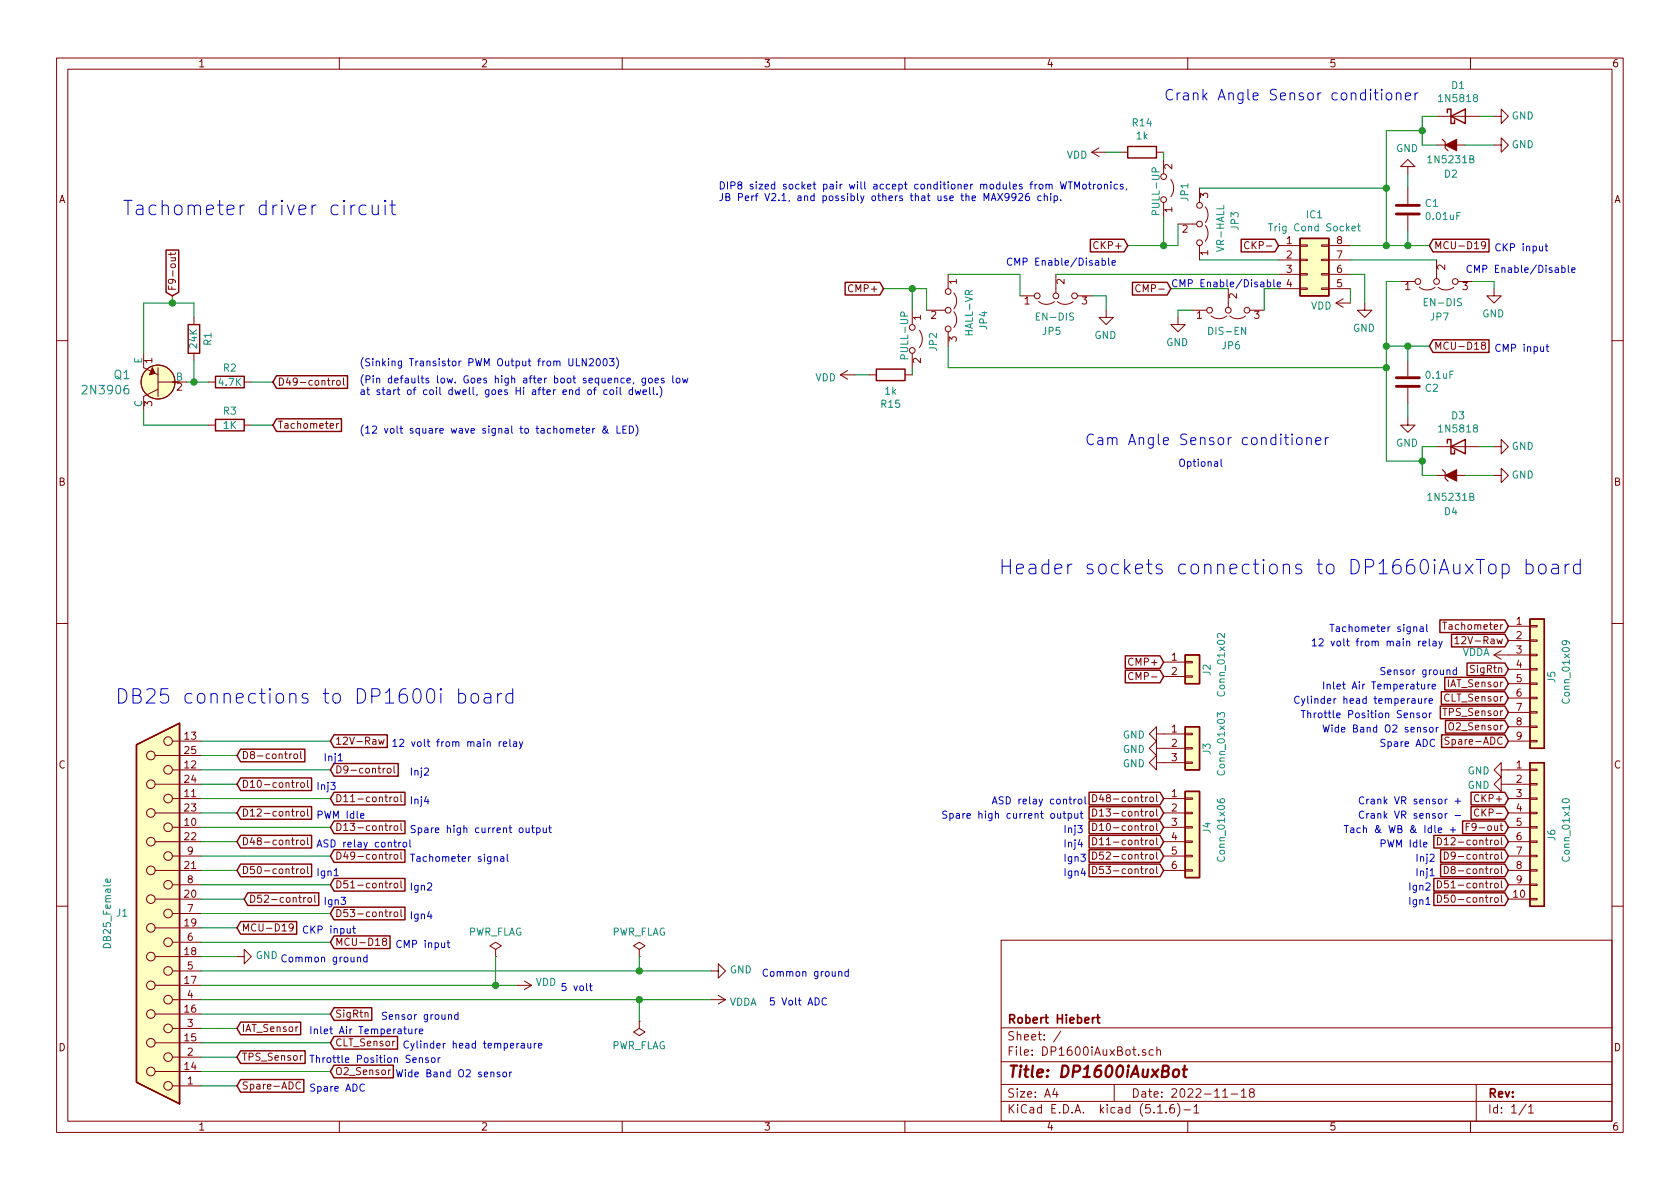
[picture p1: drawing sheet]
EESchema Schematic File Version 4
EELAYER 30 0
EELAYER END
$Descr A4 11693 8268
encoding utf-8
Sheet 1 1
Title "DP1600iAuxBot"
Date "2022-11-18"
Rev ""
Comp "Robert Hiebert"
Comment1 ""
Comment2 ""
Comment3 ""
Comment4 ""
$EndDescr
$Comp
L Device:R R14
U 1 1
P 7950 1050
F 0 "R14" V 7743 1050 50  0000 C CNN
F 1 "1k" V 7834 1050 50  0000 C CNN
F 2 "Resistor_THT:R_Axial_DIN0207_L6.3mm_D2.5mm_P7.62mm_Horizontal" V 7880 1050 50  0001 C CNN
F 3 "~" H 7950 1050 50  0001 C CNN
F 4 "BC1.00KXCT-ND" H -100 -2200 50  0001 C CNN "Digikey Part Number"
F 5 "Vishay" H -100 -2200 50  0001 C CNN "Manufacturer_Name"
F 6 "MBA02040C1001FRP00" H -100 -2200 50  0001 C CNN "Manufacturer_Part_Number"
F 7 "" H -100 -2200 50  0001 C CNN "URL"
	1    7950 1050
	0    1    1    0   
$EndComp
$Comp
L Device:C C1
U 1 1
P 9800 1450
F 0 "C1" H 9915 1496 50  0000 L CNN
F 1 "0.01uF" H 9915 1405 50  0000 L CNN
F 2 "Capacitor_THT:C_Disc_D5.0mm_W2.5mm_P2.50mm" H 9838 1300 50  0001 C CNN
F 3 "~" H 9800 1450 50  0001 C CNN
F 4 "445-174244-1-ND" H -100 -2200 50  0001 C CNN "Digikey Part Number"
F 5 "TDK" H -100 -2200 50  0001 C CNN "Manufacturer_Name"
F 6 "FA18X7R1H103KNU06" H -100 -2200 50  0001 C CNN "Manufacturer_Part_Number"
F 7 "https://www.digikey.com.au/product-detail/en/tdk-corporation/FA18X7R1H103KNU06/445-174244-1-ND/5865002" H -100 -2200 50  0001 C CNN "URL"
	1    9800 1450
	1    0    0    -1  
$EndComp
Text GLabel 7850 1700 0    50   Input ~ 0
CKP+
Wire Wire Line
	7850 1700 8100 1700
Wire Wire Line
	8100 1500 8100 1700
Connection ~ 8100 1700
Wire Wire Line
	7700 1050 7800 1050
Wire Wire Line
	9400 1700 9650 1700
Wire Wire Line
	9800 1700 9800 1600
Connection ~ 9650 1700
Wire Wire Line
	9650 1700 9800 1700
$Comp
L power:GND #PWR013
U 1 1
P 9800 1200
F 0 "#PWR013" H 9800 950 50  0001 C CNN
F 1 "GND" H 9805 1027 50  0000 C CNN
F 2 "" H 9800 1200 50  0001 C CNN
F 3 "" H 9800 1200 50  0001 C CNN
	1    9800 1200
	-1   0    0    1   
$EndComp
Wire Wire Line
	9800 1200 9800 1300
Text GLabel 9950 1700 2    50   Input ~ 0
MCU-D19
Wire Wire Line
	9950 1700 9800 1700
Connection ~ 9800 1700
Connection ~ 9800 2400
Wire Wire Line
	9950 2400 9800 2400
Text GLabel 9950 2400 2    50   Input ~ 0
MCU-D18
Wire Wire Line
	9800 2900 9800 2800
$Comp
L power:GND #PWR014
U 1 1
P 9800 2900
F 0 "#PWR014" H 9800 2650 50  0001 C CNN
F 1 "GND" H 9805 2727 50  0000 C CNN
F 2 "" H 9800 2900 50  0001 C CNN
F 3 "" H 9800 2900 50  0001 C CNN
	1    9800 2900
	-1   0    0    -1  
$EndComp
Wire Wire Line
	9650 2400 9800 2400
Wire Wire Line
	9800 2400 9800 2500
Wire Wire Line
	6350 2000 6450 2000
Wire Wire Line
	6350 2150 6350 2000
$Comp
L Device:C C2
U 1 1
P 9800 2650
F 0 "C2" H 9915 2696 50  0000 L CNN
F 1 "0.1uF" H 9915 2605 50  0000 L CNN
F 2 "Capacitor_THT:C_Disc_D5.0mm_W2.5mm_P2.50mm" H 9838 2500 50  0001 C CNN
F 3 "~" H 9800 2650 50  0001 C CNN
F 4 "445-180563-1-ND" H -100 -1750 50  0001 C CNN "Digikey Part Number"
F 5 "TDK" H -100 -1750 50  0001 C CNN "Manufacturer_Name"
F 6 "FA18X8R1E104KNU06" H -100 -1750 50  0001 C CNN "Manufacturer_Part_Number"
F 7 "https://www.digikey.com.au/product-detail/en/tdk-corporation/FA18X8R1E104KNU06/445-180563-1-ND/9560689" H -100 -1750 50  0001 C CNN "URL"
	1    9800 2650
	1    0    0    1   
$EndComp
Text Notes 8100 700  0    74   ~ 0
Crank Angle Sensor conditioner
$Comp
L Jumper:Jumper_2_Open JP2
U 1 1
P 6350 2350
F 0 "JP2" H 6300 2500 50  0000 L CNN
F 1 "PULL-UP" H 6150 2300 50  0000 L CNN
F 2 "Connector_PinHeader_2.54mm:PinHeader_1x02_P2.54mm_Vertical" H 6350 2350 50  0001 C CNN
F 3 "~" H 6350 2350 50  0001 C CNN
F 4 "952-2261-ND " H 6350 2350 50  0001 C CNN "Digikey Part Number"
F 5 "Harwin Inc" H 6350 2350 50  0001 C CNN "Manufacturer_Name"
F 6 "M20-9990245 " H 6350 2350 50  0001 C CNN "Manufacturer_Part_Number"
F 7 "https://www.digikey.com.au/products/en?keywords=M20-9990245" H 6350 2350 50  0001 C CNN "URL"
	1    6350 2350
	0    1    1    0   
$EndComp
Wire Wire Line
	6350 2550 6350 2600
$Comp
L Jumper:Jumper_2_Open JP1
U 1 1
P 8100 1300
F 0 "JP1" H 8000 1450 50  0000 L CNN
F 1 "PULL-UP" H 7900 1250 50  0000 L CNN
F 2 "Connector_PinHeader_2.54mm:PinHeader_1x02_P2.54mm_Vertical" H 8100 1300 50  0001 C CNN
F 3 "~" H 8100 1300 50  0001 C CNN
F 4 "952-2261-ND " H 8100 1300 50  0001 C CNN "Digikey Part Number"
F 5 "Harwin Inc" H 8100 1300 50  0001 C CNN "Manufacturer_Name"
F 6 "M20-9990245 " H 8100 1300 50  0001 C CNN "Manufacturer_Part_Number"
F 7 "https://www.digikey.com.au/products/en?keywords=M20-9990245" H 8100 1300 50  0001 C CNN "URL"
	1    8100 1300
	0    1    -1   0   
$EndComp
$Comp
L Connector_Generic:Conn_02x04_Counter_Clockwise IC1
U 1 1
P 9100 1800
F 0 "IC1" H 9150 2117 50  0000 C CNN
F 1 "Trig Cond Socket" H 9150 2026 50  0000 C CNN
F 2 "Package_DIP:DIP-8_W7.62mm_Socket" H 9100 1800 50  0001 C CNN
F 3 "~" H 9100 1800 50  0001 C CNN
	1    9100 1800
	1    0    0    -1  
$EndComp
Wire Wire Line
	8100 1700 8200 1700
$Comp
L power:VDD #PWR011
U 1 1
P 9400 2100
F 0 "#PWR011" H 9400 1950 50  0001 C CNN
F 1 "VDD" V 9418 2227 50  0000 L CNN
F 2 "" H 9400 2100 50  0001 C CNN
F 3 "" H 9400 2100 50  0001 C CNN
	1    9400 2100
	0    -1   1    0   
$EndComp
Wire Wire Line
	9400 2000 9400 2100
$Comp
L power:GND #PWR012
U 1 1
P 9500 2100
F 0 "#PWR012" H 9500 1850 50  0001 C CNN
F 1 "GND" H 9505 1927 50  0000 C CNN
F 2 "" H 9500 2100 50  0001 C CNN
F 3 "" H 9500 2100 50  0001 C CNN
	1    9500 2100
	-1   0    0    -1  
$EndComp
Text GLabel 8900 1700 0    50   Input ~ 0
CKP-
Text GLabel 8150 2000 0    50   Input ~ 0
CMP-
$Comp
L Jumper:Jumper_3_Open JP3
U 1 1
P 8350 1550
F 0 "JP3" H 8300 1800 50  0000 L CNN
F 1 "VR-HALL" H 8150 1700 50  0000 L CNN
F 2 "Connector_PinHeader_2.54mm:PinHeader_1x03_P2.54mm_Vertical" H 8350 1550 50  0001 C CNN
F 3 "~" H 8350 1550 50  0001 C CNN
F 4 "952-2263-ND " H 8350 1550 50  0001 C CNN "Digikey Part Number"
F 5 "Harwin Inc" H 8350 1550 50  0001 C CNN "Manufacturer_Name"
F 6 "M20-9990345" H 8350 1550 50  0001 C CNN "Manufacturer_Part_Number"
F 7 "https://www.digikey.com.au/products/en?keywords=M20-9990345" H 8350 1550 50  0001 C CNN "URL"
	1    8350 1550
	0    1    -1   0   
$EndComp
$Comp
L Jumper:Jumper_3_Open JP4
U 1 1
P 6600 2150
F 0 "JP4" H 6600 2400 50  0000 L CNN
F 1 "HALL-VR" H 6450 2300 50  0000 L CNN
F 2 "Connector_PinHeader_2.54mm:PinHeader_1x03_P2.54mm_Vertical" H 6600 2150 50  0001 C CNN
F 3 "~" H 6600 2150 50  0001 C CNN
F 4 "952-2263-ND " H 6600 2150 50  0001 C CNN "Digikey Part Number"
F 5 "Harwin Inc" H 6600 2150 50  0001 C CNN "Manufacturer_Name"
F 6 "M20-9990345" H 6600 2150 50  0001 C CNN "Manufacturer_Part_Number"
F 7 "https://www.digikey.com.au/products/en?keywords=M20-9990345" H 6600 2150 50  0001 C CNN "URL"
	1    6600 2150
	0    1    1    0   
$EndComp
Wire Wire Line
	8350 1800 8900 1800
Wire Wire Line
	8100 1050 8100 1100
Wire Wire Line
	8200 1700 8200 1550
Wire Wire Line
	6450 2000 6450 2150
Connection ~ 9650 1300
Wire Wire Line
	9650 1300 9650 1700
Connection ~ 9650 2400
Wire Wire Line
	9400 1900 9500 1900
Wire Wire Line
	9500 1900 9500 2100
Wire Wire Line
	8350 1300 9650 1300
$Comp
L Diode:1N5818 D3
U 1 1
P 10150 3100
F 0 "D3" H 10150 3317 50  0000 C CNN
F 1 "1N5818" H 10150 3226 50  0000 C CNN
F 2 "Diode_THT:D_DO-41_SOD81_P10.16mm_Horizontal" H 10150 2925 50  0001 C CNN
F 3 "http://www.vishay.com/docs/88525/1n5817.pdf" H 10150 3100 50  0001 C CNN
	1    10150 3100
	1    0    0    -1  
$EndComp
$Comp
L power:GND #PWR017
U 1 1
P 10400 3100
F 0 "#PWR017" H 10400 2850 50  0001 C CNN
F 1 "GND" V 10400 2900 50  0000 C CNN
F 2 "" H 10400 3100 50  0001 C CNN
F 3 "" H 10400 3100 50  0001 C CNN
	1    10400 3100
	0    -1   -1   0   
$EndComp
Wire Wire Line
	10300 3100 10400 3100
Wire Wire Line
	10000 3100 9900 3100
Wire Wire Line
	9900 3100 9900 3200
Wire Wire Line
	9900 3300 10000 3300
Connection ~ 9900 3200
Wire Wire Line
	9900 3200 9900 3300
$Comp
L Diode:1N5818 D1
U 1 1
P 10150 800
F 0 "D1" H 10150 1017 50  0000 C CNN
F 1 "1N5818" H 10150 926 50  0000 C CNN
F 2 "Diode_THT:D_DO-41_SOD81_P10.16mm_Horizontal" H 10150 625 50  0001 C CNN
F 3 "http://www.vishay.com/docs/88525/1n5817.pdf" H 10150 800 50  0001 C CNN
	1    10150 800 
	1    0    0    -1  
$EndComp
$Comp
L power:GND #PWR015
U 1 1
P 10400 800
F 0 "#PWR015" H 10400 550 50  0001 C CNN
F 1 "GND" V 10400 600 50  0000 C CNN
F 2 "" H 10400 800 50  0001 C CNN
F 3 "" H 10400 800 50  0001 C CNN
	1    10400 800 
	0    -1   -1   0   
$EndComp
Wire Wire Line
	10300 800  10400 800 
Wire Wire Line
	10000 800  9900 800 
Wire Wire Line
	9900 800  9900 900 
Wire Wire Line
	9900 1000 10000 1000
Connection ~ 9900 900 
Wire Wire Line
	9900 900  9900 1000
Text Notes 7550 3100 0    74   ~ 0
Cam Angle Sensor conditioner
$Comp
L Device:R R2
U 1 1
P 1600 2650
F 0 "R2" V 1500 2650 50  0000 C CNN
F 1 "4.7K" V 1600 2650 50  0000 C CNN
F 2 "Resistor_THT:R_Axial_DIN0207_L6.3mm_D2.5mm_P7.62mm_Horizontal" V 1530 2650 50  0001 C CNN
F 3 "~" H 1600 2650 50  0001 C CNN
F 4 "" V 1600 2650 50  0001 C CNN "Digikey PN"
	1    1600 2650
	0    1    1    0   
$EndComp
$Comp
L Device:R R3
U 1 1
P 1600 2950
F 0 "R3" V 1500 2950 50  0000 C CNN
F 1 "1K" V 1600 2950 50  0000 C CNN
F 2 "Resistor_THT:R_Axial_DIN0207_L6.3mm_D2.5mm_P7.62mm_Horizontal" V 1530 2950 50  0001 C CNN
F 3 "~" H 1600 2950 50  0001 C CNN
	1    1600 2950
	0    1    1    0   
$EndComp
Wire Wire Line
	1000 2950 1450 2950
Wire Wire Line
	1300 2650 1350 2650
Wire Wire Line
	1750 2650 1900 2650
Wire Wire Line
	1750 2950 1900 2950
Wire Wire Line
	1000 2850 1000 2950
Text Notes 2500 2550 0    50   ~ 0
(Sinking Transistor PWM Output from ULN2003)
Text Notes 2500 3100 0    50   ~ 0
(12 volt square wave signal to tachometer & LED)\n\n
$Comp
L Device:R R1
U 1 1
P 1350 2350
F 0 "R1" V 1250 2350 50  0000 C CNN
F 1 "24K" V 1350 2350 50  0000 C CNN
F 2 "Resistor_THT:R_Axial_DIN0207_L6.3mm_D2.5mm_P7.62mm_Horizontal" V 1280 2350 50  0001 C CNN
F 3 "~" H 1350 2350 50  0001 C CNN
	1    1350 2350
	-1   0    0    1   
$EndComp
Wire Wire Line
	1350 2500 1350 2650
Connection ~ 1350 2650
Wire Wire Line
	1350 2650 1450 2650
Wire Wire Line
	1350 2200 1350 2100
Wire Wire Line
	1350 2100 1200 2100
Wire Wire Line
	1000 2100 1000 2450
Wire Wire Line
	1200 2050 1200 2100
Connection ~ 1200 2100
Wire Wire Line
	1200 2100 1000 2100
Wire Wire Line
	9650 3200 9900 3200
Wire Wire Line
	9650 900  9650 1300
Wire Wire Line
	9650 900  9900 900 
Text GLabel 1200 2050 1    50   Input ~ 0
F9-out
Text GLabel 1900 2950 2    50   Input ~ 0
Tachometer
Text Notes 800  4900 0    100  ~ 0
DB25 connections to DP1600i board
Text GLabel 1900 2650 2    50   Input ~ 0
D49-control
Text Notes 9450 5600 0    50   ~ 0
Crank VR sensor +
Text Notes 9450 5700 0    50   ~ 0
Crank VR sensor -
Text GLabel 2300 7450 2    50   Input ~ 0
O2_Sensor
Text GLabel 1650 7350 2    50   Input ~ 0
TPS_Sensor
Text GLabel 2300 7050 2    50   Input ~ 0
SigRtn
$Comp
L power:GND #PWR04
U 1 1
P 4950 6750
F 0 "#PWR04" H 4950 6500 50  0001 C CNN
F 1 "GND" V 4955 6622 50  0000 R CNN
F 2 "" H 4950 6750 50  0001 C CNN
F 3 "" H 4950 6750 50  0001 C CNN
	1    4950 6750
	0    -1   -1   0   
$EndComp
Text GLabel 2300 5150 2    50   Input ~ 0
12V-Raw
Wire Wire Line
	1400 7550 1650 7550
Wire Wire Line
	1400 7350 1650 7350
Wire Wire Line
	1400 5850 1650 5850
Wire Wire Line
	1400 5250 1650 5250
Wire Wire Line
	1400 5450 1650 5450
Wire Wire Line
	1400 6050 1650 6050
Wire Wire Line
	1400 6650 1650 6650
Wire Wire Line
	1400 5650 1650 5650
Wire Wire Line
	1400 7250 2300 7250
Wire Wire Line
	1400 5350 2300 5350
Wire Wire Line
	1400 5550 2300 5550
Wire Wire Line
	1400 5750 2300 5750
Wire Wire Line
	1400 6350 2300 6350
Wire Wire Line
	1400 6150 2300 6150
Wire Wire Line
	1400 5950 2300 5950
Wire Wire Line
	1400 6550 2300 6550
Wire Wire Line
	1400 5150 2300 5150
Text GLabel 1650 5250 2    50   Input ~ 0
D8-control
$Comp
L power:GND #PWR01
U 1 1
P 1650 6650
F 0 "#PWR01" H 1650 6400 50  0001 C CNN
F 1 "GND" V 1655 6522 50  0000 R CNN
F 2 "" H 1650 6650 50  0001 C CNN
F 3 "" H 1650 6650 50  0001 C CNN
	1    1650 6650
	0    -1   -1   0   
$EndComp
Wire Wire Line
	1400 6450 1650 6450
Wire Wire Line
	1700 6250 1400 6250
Text GLabel 2300 5350 2    50   Input ~ 0
D9-control
Text GLabel 1650 5450 2    50   Input ~ 0
D10-control
Text GLabel 2300 5550 2    50   Input ~ 0
D11-control
Text GLabel 1650 5650 2    50   Input ~ 0
D12-control
Text GLabel 2300 5750 2    50   Input ~ 0
D13-control
Text GLabel 1650 5850 2    50   Input ~ 0
D48-control
Text GLabel 2300 5950 2    50   Input ~ 0
D49-control
Text GLabel 1650 6050 2    50   Input ~ 0
D50-control
Text GLabel 2300 6150 2    50   Input ~ 0
D51-control
Text GLabel 1700 6250 2    50   Input ~ 0
D52-control
Text GLabel 2300 6350 2    50   Input ~ 0
D53-control
Text GLabel 1650 6450 2    50   Input ~ 0
MCU-D19
Text GLabel 2300 6550 2    50   Input ~ 0
MCU-D18
Text GLabel 1650 7550 2    50   Input ~ 0
Spare-ADC
Text Notes 3650 5200 2    50   ~ 0
12 volt from main relay
Text Notes 2250 5300 0    50   ~ 0
Inj1
Text Notes 2850 5400 0    50   ~ 0
Inj2
Text Notes 2200 5500 0    50   ~ 0
Inj3
Text Notes 2850 5600 0    50   ~ 0
Inj4
Text Notes 2200 5700 0    50   ~ 0
PWM Idle
Text Notes 2850 5800 0    50   ~ 0
Spare high current output 
Text Notes 2200 5900 0    50   ~ 0
ASD relay control
Text Notes 2850 6000 0    50   ~ 0
Tachometer signal
Text Notes 2200 6100 0    50   ~ 0
Ign1
Text Notes 2850 6200 0    50   ~ 0
Ign2
Text Notes 2250 6300 0    50   ~ 0
Ign3
Text Notes 2850 6400 0    50   ~ 0
Ign4
Text Notes 2100 6500 0    50   ~ 0
CKP input
Text Notes 2750 6600 0    50   ~ 0
CMP input
Text Notes 1950 6700 0    50   ~ 0
Common ground
Text Notes 5300 6800 0    50   ~ 0
Common ground
Text Notes 3900 6900 0    50   ~ 0
5 volt
Text Notes 2650 7100 0    50   ~ 0
Sensor ground
Text Notes 2150 7600 0    50   ~ 0
Spare ADC
Text Notes 2150 7400 0    50   ~ 0
Throttle Position Sensor
Text Notes 2750 7500 0    50   ~ 0
Wide Band O2 sensor
Text Notes 2800 7300 0    50   ~ 0
Cylinder head temperaure
Wire Wire Line
	1400 7150 1650 7150
Wire Wire Line
	1400 7050 2300 7050
Text Notes 2150 7200 0    50   ~ 0
Inlet Air Temperature
Wire Wire Line
	1400 7450 2300 7450
Text GLabel 2300 7250 2    50   Input ~ 0
CLT_Sensor
Text GLabel 1650 7150 2    50   Input ~ 0
IAT_Sensor
Text Notes 5350 7000 0    50   ~ 0
5 Volt ADC
$Comp
L Connector:DB25_Female J1
U 1 1
P 1100 6350
F 0 "J1" H 1350 6350 50  0000 C CNN
F 1 "DB25_Female" V 1450 6350 50  0000 C CNN
F 2 "Connector_Dsub:DSUB-25_Female_Horizontal_P2.77x2.84mm_EdgePinOffset4.94mm_Housed_MountingHolesOffset7.48mm" H 1100 6350 50  0001 C CNN
F 3 " ~" H 1100 6350 50  0001 C CNN
	1    1100 6350
	-1   0    0    1   
$EndComp
Wire Wire Line
	1400 6950 4450 6950
$Comp
L power:PWR_FLAG #FLG02
U 1 1
P 4450 6650
F 0 "#FLG02" H 4450 6725 50  0001 C CNN
F 1 "PWR_FLAG" H 4450 6823 50  0000 C CNN
F 2 "" H 4450 6650 50  0001 C CNN
F 3 "~" H 4450 6650 50  0001 C CNN
	1    4450 6650
	1    0    0    -1  
$EndComp
$Comp
L power:PWR_FLAG #FLG03
U 1 1
P 4450 7100
F 0 "#FLG03" H 4450 7175 50  0001 C CNN
F 1 "PWR_FLAG" H 4450 7273 50  0000 C CNN
F 2 "" H 4450 7100 50  0001 C CNN
F 3 "~" H 4450 7100 50  0001 C CNN
	1    4450 7100
	-1   0    0    1   
$EndComp
Wire Wire Line
	4450 6650 4450 6750
Wire Wire Line
	1400 6750 4450 6750
Connection ~ 4450 6750
Wire Wire Line
	4450 6750 4950 6750
Wire Wire Line
	4450 7100 4450 6950
Connection ~ 4450 6950
Wire Wire Line
	4450 6950 4950 6950
$Comp
L power:VDD #PWR03
U 1 1
P 3600 6850
F 0 "#PWR03" H 3600 6700 50  0001 C CNN
F 1 "VDD" V 3618 6977 50  0000 L CNN
F 2 "" H 3600 6850 50  0001 C CNN
F 3 "" H 3600 6850 50  0001 C CNN
	1    3600 6850
	0    1    -1   0   
$EndComp
$Comp
L power:VDD #PWR06
U 1 1
P 7700 1050
F 0 "#PWR06" H 7700 900 50  0001 C CNN
F 1 "VDD" V 7718 1177 50  0000 L CNN
F 2 "" H 7700 1050 50  0001 C CNN
F 3 "" H 7700 1050 50  0001 C CNN
	1    7700 1050
	0    -1   1    0   
$EndComp
$Comp
L power:VDDA #PWR05
U 1 1
P 4950 6950
F 0 "#PWR05" H 4950 6800 50  0001 C CNN
F 1 "VDDA" V 4965 7078 50  0000 L CNN
F 2 "" H 4950 6950 50  0001 C CNN
F 3 "" H 4950 6950 50  0001 C CNN
	1    4950 6950
	0    1    1    0   
$EndComp
$Comp
L power:PWR_FLAG #FLG01
U 1 1
P 3450 6650
F 0 "#FLG01" H 3450 6725 50  0001 C CNN
F 1 "PWR_FLAG" H 3450 6823 50  0000 C CNN
F 2 "" H 3450 6650 50  0001 C CNN
F 3 "~" H 3450 6650 50  0001 C CNN
	1    3450 6650
	1    0    0    -1  
$EndComp
Wire Wire Line
	3450 6650 3450 6850
Wire Wire Line
	1400 6850 3450 6850
Connection ~ 3450 6850
Wire Wire Line
	3450 6850 3600 6850
$Comp
L dk_Transistors-Bipolar-BJT-Single:2N3906 Q1
U 1 1
P 1100 2650
F 0 "Q1" H 1287 2703 60  0000 L CNN
F 1 "2N3906" H 1287 2597 60  0000 L CNN
F 2 "Package_TO_SOT_THT:TO-92_Inline_Wide" H 1300 2850 60  0001 L CNN
F 3 "https://my.centralsemi.com/get_document.php?cmp=1&mergetype=pd&mergepath=pd&pdf_id=LSSGP072.PDF" H 1300 2950 60  0001 L CNN
F 4 "2N3906CS-ND" H 1300 3050 60  0001 L CNN "Digi-Key_PN"
F 5 "2N3906" H 1300 3150 60  0001 L CNN "MPN"
F 6 "Discrete Semiconductor Products" H 1300 3250 60  0001 L CNN "Category"
F 7 "Transistors - Bipolar (BJT) - Single" H 1300 3350 60  0001 L CNN "Family"
F 8 "https://my.centralsemi.com/get_document.php?cmp=1&mergetype=pd&mergepath=pd&pdf_id=LSSGP072.PDF" H 1300 3450 60  0001 L CNN "DK_Datasheet_Link"
F 9 "/product-detail/en/central-semiconductor-corp/2N3906/2N3906CS-ND/4806878" H 1300 3550 60  0001 L CNN "DK_Detail_Page"
F 10 "TRANS PNP 40V TO-92" H 1300 3650 60  0001 L CNN "Description"
F 11 "Central Semiconductor Corp" H 1300 3750 60  0001 L CNN "Manufacturer"
F 12 "Active" H 1300 3850 60  0001 L CNN "Status"
	1    1100 2650
	-1   0    0    -1  
$EndComp
Text Notes 10400 1750 0    50   ~ 0
CKP input
Text Notes 10400 2450 0    50   ~ 0
CMP input
$Comp
L Connector_Generic:Conn_01x02 J2
U 1 1
P 8300 4600
F 0 "J2" V 8400 4500 50  0000 L CNN
F 1 "Conn_01x02" V 8500 4350 50  0000 L CNN
F 2 "Connector_PinHeader_2.54mm:PinHeader_1x02_P2.54mm_Vertical" H 8300 4600 50  0001 C CNN
F 3 "~" H 8300 4600 50  0001 C CNN
	1    8300 4600
	1    0    0    -1  
$EndComp
$Comp
L Connector_Generic:Conn_01x03 J3
U 1 1
P 8300 5200
F 0 "J3" V 8400 5150 50  0000 L CNN
F 1 "Conn_01x03" V 8500 5000 50  0000 L CNN
F 2 "Connector_PinHeader_2.54mm:PinHeader_1x03_P2.54mm_Vertical" H 8300 5200 50  0001 C CNN
F 3 "~" H 8300 5200 50  0001 C CNN
	1    8300 5200
	1    0    0    -1  
$EndComp
$Comp
L Connector_Generic:Conn_01x06 J4
U 1 1
P 8300 5750
F 0 "J4" V 8400 5700 50  0000 L CNN
F 1 "Conn_01x06" V 8500 5500 50  0000 L CNN
F 2 "Connector_PinHeader_2.54mm:PinHeader_1x06_P2.54mm_Vertical" H 8300 5750 50  0001 C CNN
F 3 "~" H 8300 5750 50  0001 C CNN
	1    8300 5750
	1    0    0    -1  
$EndComp
$Comp
L Connector_Generic:Conn_01x09 J5
U 1 1
P 10700 4750
F 0 "J5" V 10800 4750 50  0000 L CNN
F 1 "Conn_01x09" V 10900 4600 50  0000 L CNN
F 2 "Connector_PinHeader_2.54mm:PinHeader_1x09_P2.54mm_Vertical" H 10700 4750 50  0001 C CNN
F 3 "~" H 10700 4750 50  0001 C CNN
	1    10700 4750
	1    0    0    -1  
$EndComp
Text GLabel 8100 4600 0    50   Input ~ 0
CMP+
Text GLabel 8100 4700 0    50   Input ~ 0
CMP-
$Comp
L power:GND #PWR08
U 1 1
P 8100 5100
F 0 "#PWR08" H 8100 4850 50  0001 C CNN
F 1 "GND" V 8105 4972 50  0000 R CNN
F 2 "" H 8100 5100 50  0001 C CNN
F 3 "" H 8100 5100 50  0001 C CNN
	1    8100 5100
	0    1    1    0   
$EndComp
$Comp
L power:GND #PWR09
U 1 1
P 8100 5200
F 0 "#PWR09" H 8100 4950 50  0001 C CNN
F 1 "GND" V 8105 5072 50  0000 R CNN
F 2 "" H 8100 5200 50  0001 C CNN
F 3 "" H 8100 5200 50  0001 C CNN
	1    8100 5200
	0    1    1    0   
$EndComp
$Comp
L power:GND #PWR010
U 1 1
P 8100 5300
F 0 "#PWR010" H 8100 5050 50  0001 C CNN
F 1 "GND" V 8105 5172 50  0000 R CNN
F 2 "" H 8100 5300 50  0001 C CNN
F 3 "" H 8100 5300 50  0001 C CNN
	1    8100 5300
	0    1    1    0   
$EndComp
$Comp
L Connector_Generic:Conn_01x10 J6
U 1 1
P 10700 5750
F 0 "J6" V 10800 5650 50  0000 L CNN
F 1 "Conn_01x10" V 10900 5500 50  0000 L CNN
F 2 "Connector_PinHeader_2.54mm:PinHeader_1x10_P2.54mm_Vertical" H 10700 5750 50  0001 C CNN
F 3 "~" H 10700 5750 50  0001 C CNN
	1    10700 5750
	1    0    0    -1  
$EndComp
$Comp
L power:GND #PWR020
U 1 1
P 10500 5350
F 0 "#PWR020" H 10500 5100 50  0001 C CNN
F 1 "GND" V 10505 5222 50  0000 R CNN
F 2 "" H 10500 5350 50  0001 C CNN
F 3 "" H 10500 5350 50  0001 C CNN
	1    10500 5350
	0    1    1    0   
$EndComp
$Comp
L power:GND #PWR021
U 1 1
P 10500 5450
F 0 "#PWR021" H 10500 5200 50  0001 C CNN
F 1 "GND" V 10505 5322 50  0000 R CNN
F 2 "" H 10500 5450 50  0001 C CNN
F 3 "" H 10500 5450 50  0001 C CNN
	1    10500 5450
	0    1    1    0   
$EndComp
Text GLabel 10500 5550 0    50   Input ~ 0
CKP+
Text GLabel 10500 5650 0    50   Input ~ 0
CKP-
Text GLabel 10500 5750 0    50   Input ~ 0
F9-out
Text GLabel 10500 5850 0    50   Input ~ 0
D12-control
Text GLabel 10500 5950 0    50   Input ~ 0
D9-control
Text GLabel 10500 6050 0    50   Input ~ 0
D8-control
Text GLabel 10500 6150 0    50   Input ~ 0
D51-control
Text GLabel 10500 6250 0    50   Input ~ 0
D50-control
Text Notes 9800 6300 0    50   ~ 0
Ign1
Text Notes 9800 6200 0    50   ~ 0
Ign2
Text Notes 9850 6100 0    50   ~ 0
Inj1
Text Notes 9850 6000 0    50   ~ 0
Inj2
Text Notes 9600 5900 0    50   ~ 0
PWM Idle
Text Notes 9350 5800 0    50   ~ 0
Tach & WB & Idle +
Text GLabel 8100 5550 0    50   Input ~ 0
D48-control
Text GLabel 8100 5650 0    50   Input ~ 0
D13-control
Text GLabel 8100 5750 0    50   Input ~ 0
D10-control
Text GLabel 8100 5850 0    50   Input ~ 0
D11-control
Text GLabel 8100 5950 0    50   Input ~ 0
D52-control
Text GLabel 8100 6050 0    50   Input ~ 0
D53-control
Text Notes 7400 6100 0    50   ~ 0
Ign4
Text Notes 7400 6000 0    50   ~ 0
Ign3
Text Notes 7400 5900 0    50   ~ 0
Inj4
Text Notes 7400 5800 0    50   ~ 0
Inj3
Text Notes 6550 5700 0    50   ~ 0
Spare high current output 
Text Notes 6900 5600 0    50   ~ 0
ASD relay control
Text GLabel 10500 4350 0    50   Input ~ 0
Tachometer
Text GLabel 10500 4450 0    50   Input ~ 0
12V-Raw
$Comp
L power:VDDA #PWR019
U 1 1
P 10500 4550
F 0 "#PWR019" H 10500 4400 50  0001 C CNN
F 1 "VDDA" V 10515 4678 50  0000 L CNN
F 2 "" H 10500 4550 50  0001 C CNN
F 3 "" H 10500 4550 50  0001 C CNN
	1    10500 4550
	0    -1   -1   0   
$EndComp
Text GLabel 10500 4650 0    50   Input ~ 0
SigRtn
Text GLabel 10500 4750 0    50   Input ~ 0
IAT_Sensor
Text GLabel 10500 4850 0    50   Input ~ 0
CLT_Sensor
Text GLabel 10500 4950 0    50   Input ~ 0
TPS_Sensor
Text GLabel 10500 5050 0    50   Input ~ 0
O2_Sensor
Text GLabel 10500 5150 0    50   Input ~ 0
Spare-ADC
Text Notes 9600 5200 0    50   ~ 0
Spare ADC
Text Notes 9200 5100 0    50   ~ 0
Wide Band O2 sensor
Text Notes 9050 5000 0    50   ~ 0
Throttle Position Sensor
Text Notes 9000 4900 0    50   ~ 0
Cylinder head temperaure
Text Notes 9200 4800 0    50   ~ 0
Inlet Air Temperature
Text Notes 9600 4700 0    50   ~ 0
Sensor ground
Text Notes 10050 4500 2    50   ~ 0
12 volt from main relay
Text Notes 9250 4400 0    50   ~ 0
Tachometer signal
Text Notes 850  1500 0    100  ~ 0
Tachometer driver circuit
Text Notes 6950 4000 0    100  ~ 0
Header sockets connections to DP1660iAuxTop board
Text Notes 5000 1400 0    50   ~ 0
DIP8 sized socket pair will accept conditioner modules from WTMotronics, \nJB Perf V2.1, and possibly others that use the MAX9926 chip.
Text Notes 2500 2750 0    50   ~ 0
(Pin defaults low. Goes high after boot sequence, goes low \nat start of coil dwell, goes Hi after end of coil dwell.)\n
$Comp
L V10-Ign-Inj-Drivers-V2-rescue:ZENERsmall D2
U 1 1
P 10100 1000
F 0 "D2" H 10100 800 50  0000 C CNN
F 1 "1N5231B" H 10100 900 50  0000 C CNN
F 2 "Diode_THT:D_DO-41_SOD81_P10.16mm_Horizontal" H 10100 1000 50  0001 C CNN
F 3 "" H 10100 1000 50  0000 C CNN
	1    10100 1000
	1    0    0    -1  
$EndComp
$Comp
L V10-Ign-Inj-Drivers-V2-rescue:ZENERsmall D4
U 1 1
P 10100 3300
F 0 "D4" H 10100 3050 50  0000 C CNN
F 1 "1N5231B" H 10100 3150 50  0000 C CNN
F 2 "Diode_THT:D_DO-41_SOD81_P10.16mm_Horizontal" H 10100 3300 50  0001 C CNN
F 3 "" H 10100 3300 50  0000 C CNN
	1    10100 3300
	1    0    0    -1  
$EndComp
$Comp
L power:GND #PWR0101
U 1 1
P 10400 3300
F 0 "#PWR0101" H 10400 3050 50  0001 C CNN
F 1 "GND" V 10400 3100 50  0000 C CNN
F 2 "" H 10400 3300 50  0001 C CNN
F 3 "" H 10400 3300 50  0001 C CNN
	1    10400 3300
	0    -1   -1   0   
$EndComp
$Comp
L power:GND #PWR0102
U 1 1
P 10400 1000
F 0 "#PWR0102" H 10400 750 50  0001 C CNN
F 1 "GND" V 10400 800 50  0000 C CNN
F 2 "" H 10400 1000 50  0001 C CNN
F 3 "" H 10400 1000 50  0001 C CNN
	1    10400 1000
	0    -1   -1   0   
$EndComp
Wire Wire Line
	10200 1000 10400 1000
Wire Wire Line
	10200 3300 10400 3300
$Comp
L Jumper:Jumper_3_Open JP7
U 1 1
P 10000 1950
F 0 "JP7" H 9950 2200 50  0000 L CNN
F 1 "EN-DIS" H 9900 2100 50  0000 L CNN
F 2 "Connector_PinHeader_2.54mm:PinHeader_1x03_P2.54mm_Vertical" H 10000 1950 50  0001 C CNN
F 3 "~" H 10000 1950 50  0001 C CNN
F 4 "952-2263-ND " H 10000 1950 50  0001 C CNN "Digikey Part Number"
F 5 "Harwin Inc" H 10000 1950 50  0001 C CNN "Manufacturer_Name"
F 6 "M20-9990345" H 10000 1950 50  0001 C CNN "Manufacturer_Part_Number"
F 7 "https://www.digikey.com.au/products/en?keywords=M20-9990345" H 10000 1950 50  0001 C CNN "URL"
	1    10000 1950
	1    0    0    1   
$EndComp
$Comp
L power:GND #PWR0103
U 1 1
P 10400 2000
F 0 "#PWR0103" H 10400 1750 50  0001 C CNN
F 1 "GND" H 10405 1827 50  0000 C CNN
F 2 "" H 10400 2000 50  0001 C CNN
F 3 "" H 10400 2000 50  0001 C CNN
	1    10400 2000
	-1   0    0    -1  
$EndComp
Wire Wire Line
	9400 1800 10000 1800
Wire Wire Line
	9750 1950 9650 1950
Wire Wire Line
	9650 1950 9650 2400
Wire Wire Line
	10250 1950 10400 1950
Wire Wire Line
	10400 1950 10400 2000
$Comp
L Jumper:Jumper_3_Open JP6
U 1 1
P 8550 2150
F 0 "JP6" H 8500 2400 50  0000 L CNN
F 1 "DIS-EN" H 8400 2300 50  0000 L CNN
F 2 "Connector_PinHeader_2.54mm:PinHeader_1x03_P2.54mm_Vertical" H 8550 2150 50  0001 C CNN
F 3 "~" H 8550 2150 50  0001 C CNN
F 4 "952-2263-ND " H 8550 2150 50  0001 C CNN "Digikey Part Number"
F 5 "Harwin Inc" H 8550 2150 50  0001 C CNN "Manufacturer_Name"
F 6 "M20-9990345" H 8550 2150 50  0001 C CNN "Manufacturer_Part_Number"
F 7 "https://www.digikey.com.au/products/en?keywords=M20-9990345" H 8550 2150 50  0001 C CNN "URL"
	1    8550 2150
	1    0    0    1   
$EndComp
$Comp
L power:GND #PWR0104
U 1 1
P 8200 2200
F 0 "#PWR0104" H 8200 1950 50  0001 C CNN
F 1 "GND" H 8205 2027 50  0000 C CNN
F 2 "" H 8200 2200 50  0001 C CNN
F 3 "" H 8200 2200 50  0001 C CNN
	1    8200 2200
	-1   0    0    -1  
$EndComp
Wire Wire Line
	6600 2400 6600 2550
Wire Wire Line
	8300 2150 8200 2150
Wire Wire Line
	8200 2150 8200 2200
Wire Wire Line
	8800 2150 8800 2000
Wire Wire Line
	8800 2000 8900 2000
Wire Wire Line
	8550 2000 8150 2000
$Comp
L Jumper:Jumper_3_Open JP5
U 1 1
P 7350 2050
F 0 "JP5" H 7250 2300 50  0000 L CNN
F 1 "EN-DIS" H 7200 2200 50  0000 L CNN
F 2 "Connector_PinHeader_2.54mm:PinHeader_1x03_P2.54mm_Vertical" H 7350 2050 50  0001 C CNN
F 3 "~" H 7350 2050 50  0001 C CNN
F 4 "952-2263-ND " H 7350 2050 50  0001 C CNN "Digikey Part Number"
F 5 "Harwin Inc" H 7350 2050 50  0001 C CNN "Manufacturer_Name"
F 6 "M20-9990345" H 7350 2050 50  0001 C CNN "Manufacturer_Part_Number"
F 7 "https://www.digikey.com.au/products/en?keywords=M20-9990345" H 7350 2050 50  0001 C CNN "URL"
	1    7350 2050
	1    0    0    1   
$EndComp
$Comp
L power:GND #PWR0105
U 1 1
P 7700 2150
F 0 "#PWR0105" H 7700 1900 50  0001 C CNN
F 1 "GND" H 7705 1977 50  0000 C CNN
F 2 "" H 7700 2150 50  0001 C CNN
F 3 "" H 7700 2150 50  0001 C CNN
	1    7700 2150
	-1   0    0    -1  
$EndComp
$Comp
L power:VDD #PWR07
U 1 1
P 5950 2600
F 0 "#PWR07" H 5950 2450 50  0001 C CNN
F 1 "VDD" V 5968 2727 50  0000 L CNN
F 2 "" H 5950 2600 50  0001 C CNN
F 3 "" H 5950 2600 50  0001 C CNN
	1    5950 2600
	0    -1   1    0   
$EndComp
$Comp
L Device:R R15
U 1 1
P 6200 2600
F 0 "R15" V 5993 2600 50  0000 C CNN
F 1 "1k" V 6084 2600 50  0000 C CNN
F 2 "Resistor_THT:R_Axial_DIN0207_L6.3mm_D2.5mm_P7.62mm_Horizontal" V 6130 2600 50  0001 C CNN
F 3 "~" H 6200 2600 50  0001 C CNN
F 4 "BC1.00KXCT-ND" H -1850 -2200 50  0001 C CNN "Digikey Part Number"
F 5 "Vishay" H -1850 -2200 50  0001 C CNN "Manufacturer_Name"
F 6 "MBA02040C1001FRP00" H -1850 -2200 50  0001 C CNN "Manufacturer_Part_Number"
F 7 "" H -1850 -2200 50  0001 C CNN "URL"
	1    6200 2600
	0    1    -1   0   
$EndComp
Text GLabel 6150 2000 0    50   Input ~ 0
CMP+
Wire Wire Line
	5950 2600 6050 2600
Wire Wire Line
	9650 2400 9650 2550
Wire Wire Line
	6150 2000 6350 2000
Connection ~ 6350 2000
Wire Wire Line
	6600 1900 7100 1900
Wire Wire Line
	7100 1900 7100 2050
Wire Wire Line
	7600 2050 7700 2050
Wire Wire Line
	7700 2050 7700 2150
Wire Wire Line
	7350 1900 8900 1900
Text Notes 7000 1850 0    50   ~ 0
CMP Enable/Disable
Text Notes 10200 1900 0    50   ~ 0
CMP Enable/Disable
Wire Wire Line
	6600 2550 9650 2550
Connection ~ 9650 2550
Wire Wire Line
	9650 2550 9650 3200
Text Notes 8150 2000 0    50   ~ 0
CMP Enable/Disable
Text Notes 8200 3250 0    50   ~ 0
Optional
$EndSCHEMATC
